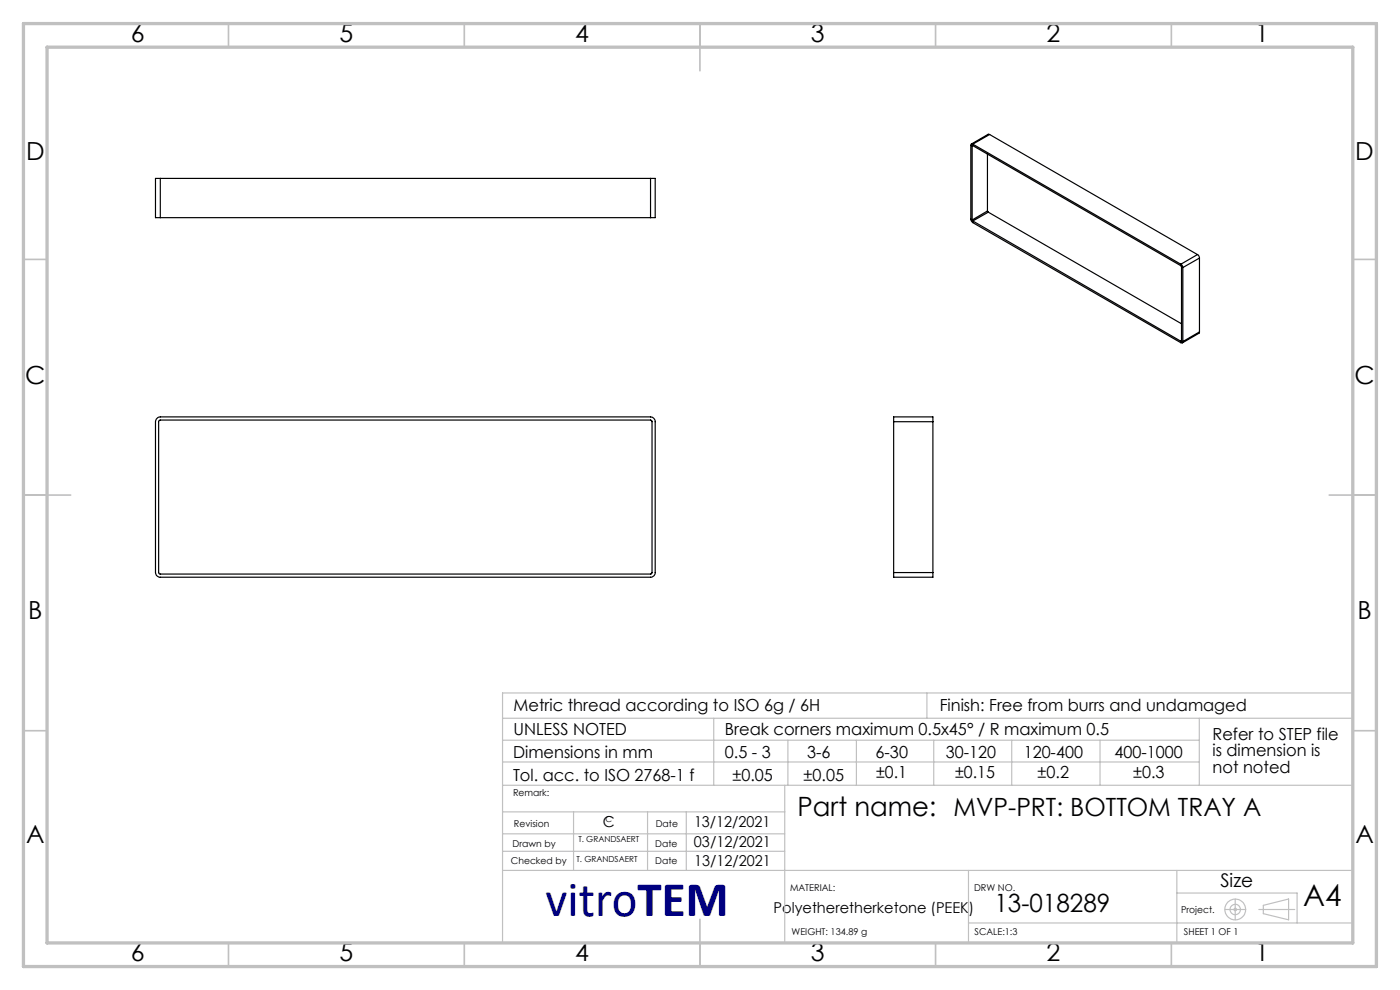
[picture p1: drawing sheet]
<svg xmlns="http://www.w3.org/2000/svg" width="297mm" height="210mm" viewBox="0 0 297 210" stroke-linecap="round" stroke-linejoin="round" font-family="sans-serif">
<g fill="none" stroke="#c0c0c0" stroke-width=".25">
<path d="M106.6 152.4h180.1M106.7 157h147.7M151.4 152.4v14.2M167.1 157v9.6M181.7 157v9.6M196.6 147v5.4M198.1 157v9.6M214.6 157v9.6M233.4 157v9.6M254.4 152.4v14.2M286.7 147h-180.1v52.7M106.6 166.6h180.1"/>
<path d="M106.6 161.6h147.8M106.6 176.9h59.9M106.6 172.2h59.9M121.7 172.2v12.4M137.4 172.2v12.4M145.6 172.2v12.3M166.5 166.6v33.2M106.6 180.6h59.9M106.6 184.6h180.1M205.5 195.8h81.2M205.5 184.6v15.2M249.7 184.6v15.2"/>
<path d="M249.7 189.4h25.5v6.4M259.9 192.9h4.4M262 190.7v4.4M267.1 192.9h7.6M268 192l5.4-1.3v4.4l-5.4-1.3z"/>
<circle cx="262" cy="192.9" r=".27"/>
<circle cx="262" cy="192.9" r="2.21"/>
<circle cx="262" cy="192.9" r="1.11"/>
</g>
<g fill="none" stroke="#c0c0c0" stroke-width=".35">
<path d="M48.5 5v5M98.5 5v5M148.5 5v10M198.5 5v5M248.5 5v5M5 55h5M287 55h5M5 105h10M282 105h10M5 155h5M287 155h5M148.5 195v10"/>
<path d="M48.5 200v5M98.5 200v5M198.5 200v5M248.5 200v5"/>
</g>
<path d="M5 5h287v200h-287zM10 10h277v190h-277z" fill="none" stroke="#c0c0c0" stroke-width=".7"/>
<g fill="none" stroke="#000" stroke-width=".25">
<path d="M34 37.8h-1v8.4h1M34 37.8v8.4M34 37.8h104M138 37.8h1v8.4h-1M138 37.8v8.4M206.2 31v15.7M206.4 30.6a.26 .26 0 0 0-.3 0 .26 .26 0 0 0-.1 .2v15.7l.4 .7 44.1 25.5a.25 .25 0 0 0 .3 0 .25 .25 0 0 0 .1-.2M206.4 30.9l44.1 25.5 .1 15.9M206.4 30.9l-.2 .1M206.4 30.6l44.1 25.4M209.5 32.7v12.1M209.9 28.5h-.3l-3.5 2"/>
<path d="M209.9 28.5l-3.5 2.1M209.9 28.5l44.1 25.5M34 46.2h104M206.2 46.7l.2 .2M206.4 46.9l44.1 25.5M209.5 44.8l.2 .2M209.5 44.8l-3.3 1.9M209.7 45l40.9 23.7M209.7 45l-3.3 1.9M250.5 56l.3 .4 .1 .4M250.9 56.8v15.7M254 54l.4 .3 .1 .4"/>
<path d="M254 54l-3.5 2M254.5 54.7l-3.6 2.1M254.5 54.7v15.7M250.6 72.3l-.1 .1M254.5 70.4l-.1 .3-3.6 2M254.5 70.4l-3.6 2.1M33.2 88.9l.4-.4 .4-.1h104a1.02 1.02 0 0 1 1 1.1v32a.96 .96 0 0 1-1 .9h-104a1.02 1.02 0 0 1-1-.9v-32zM33.7 89.2l.2-.1h104.2l.2 .3v32.1l-.2 .3h-104.2l-.2-.3zM189.6 89.5v-1.1h8.3v1.1M189.6 89.5v32M189.6 89.5h8.3M197.9 89.5v32"/>
<path d="M189.6 121.5v.9h8.3v-.9M189.6 121.5h8.3"/>
</g>
<text font-size="10.6" fill="#000080" x="115.8" y="194.4">vitroTEM</text>
<text font-size="6.3" x="276.5" y="192.2">A4</text>
<text font-size="5.6" x="169.2" y="173.1">Part name: MVP-PRT: BOTTOM TRAY A</text>
<g font-size="5.3">
<text x="27.8" y="8.9">6</text>
<text x="72" y="8.9">5</text>
<text x="122" y="8.9">4</text>
<text x="172" y="8.9">3</text>
<text x="222" y="8.9">2</text>
<text x="266.3" y="8.9">1</text>
<text x="5.5" y="33.9">D</text>
<text x="287.5" y="33.9">D</text>
<text x="5.3" y="81.4">C</text>
<text x="287.3" y="81.4">C</text>
<text x="6" y="131.4">B</text>
<text x="288" y="131.4">B</text>
<text x="5.5" y="178.9">A</text>
<text x="287.5" y="178.9">A</text>
<text x="211" y="193.5">13-018289</text>
<text x="27.8" y="203.9">6</text>
<text x="72" y="203.9">5</text>
<text x="122" y="203.9">4</text>
<text x="172" y="203.9">3</text>
<text x="222" y="203.9">2</text>
<text x="266.3" y="203.9">1</text>
</g>
<text font-size="4" x="258.9" y="188.1">Size</text>
<g font-size="3.5">
<text x="108.9" y="156">UNLESS NOTED</text>
<text x="108.9" y="150.8">Metric thread according to ISO 6g / 6H</text>
<text x="153.8" y="156">Break corners maximum 0.5x45° / R maximum 0.5</text>
<text x="199.3" y="150.8">Finish: Free from burrs and undamaged</text>
<text x="108.8" y="160.7">Dimensions in mm</text>
<text x="153.8" y="160.7">0.5 - 3</text>
<text x="171.2" y="160.7">3-6</text>
<text x="185.7" y="160.7">6-30</text>
<text x="200.6" y="160.7">30-120</text>
<text x="217.2" y="160.7">120-400</text>
<text x="236.5" y="160.7">400-1000</text>
<text x="257.2" y="156.9">Refer to STEP file</text>
<text x="257.2" y="160.4">is dimension is</text>
<text x="108.8" y="165.6">Tol. acc. to ISO 2768-1 f</text>
<text x="155.4" y="165.6">±0.05</text>
<text x="170.5" y="165.6">±0.05</text>
<text x="185.9" y="165">±0.1</text>
<text x="202.6" y="165">±0.15</text>
<text x="220.1" y="165">±0.2</text>
<text x="240.4" y="165">±0.3</text>
<text x="257.2" y="163.9">not noted</text>
</g>
<g font-size="3.2">
<text x="127.9" y="175.5">C</text>
<text x="147.2" y="179.7">03/12/2021</text>
<text x="147.2" y="175.5">13/12/2021</text>
<text x="147.3" y="183.7">13/12/2021</text>
<text x="164.1" y="193.6">Polyetheretherketone (PEEK)</text>
</g>
<g font-size="2">
<text x="108.8" y="168.9">Remark:</text>
<text x="108.7" y="179.6">Drawn by</text>
<text x="109" y="175.5">Revision</text>
<text x="139" y="179.6">Date</text>
<text x="139.1" y="175.5">Date</text>
<text x="108.4" y="183.2">Checked by</text>
<text x="139" y="183.2">Date</text>
<text x="167.6" y="189">MATERIAL:</text>
<text x="206.6" y="189">DRW NO.</text>
<text x="250.6" y="193.6">Project.</text>
<text x="167.9" y="198.4">WEIGHT: 134.89 g</text>
<text x="206.8" y="198.4">SCALE:1:3</text>
<text x="251.2" y="198.4">SHEET 1 OF 1</text>
</g>
<g font-size="1.8">
<text x="122.7" y="178.6">T. GRANDSAERT</text>
<text x="128.5" y="174.4">C</text>
<text x="122.3" y="182.8">T. GRANDSAERT</text>
</g>
</svg>
